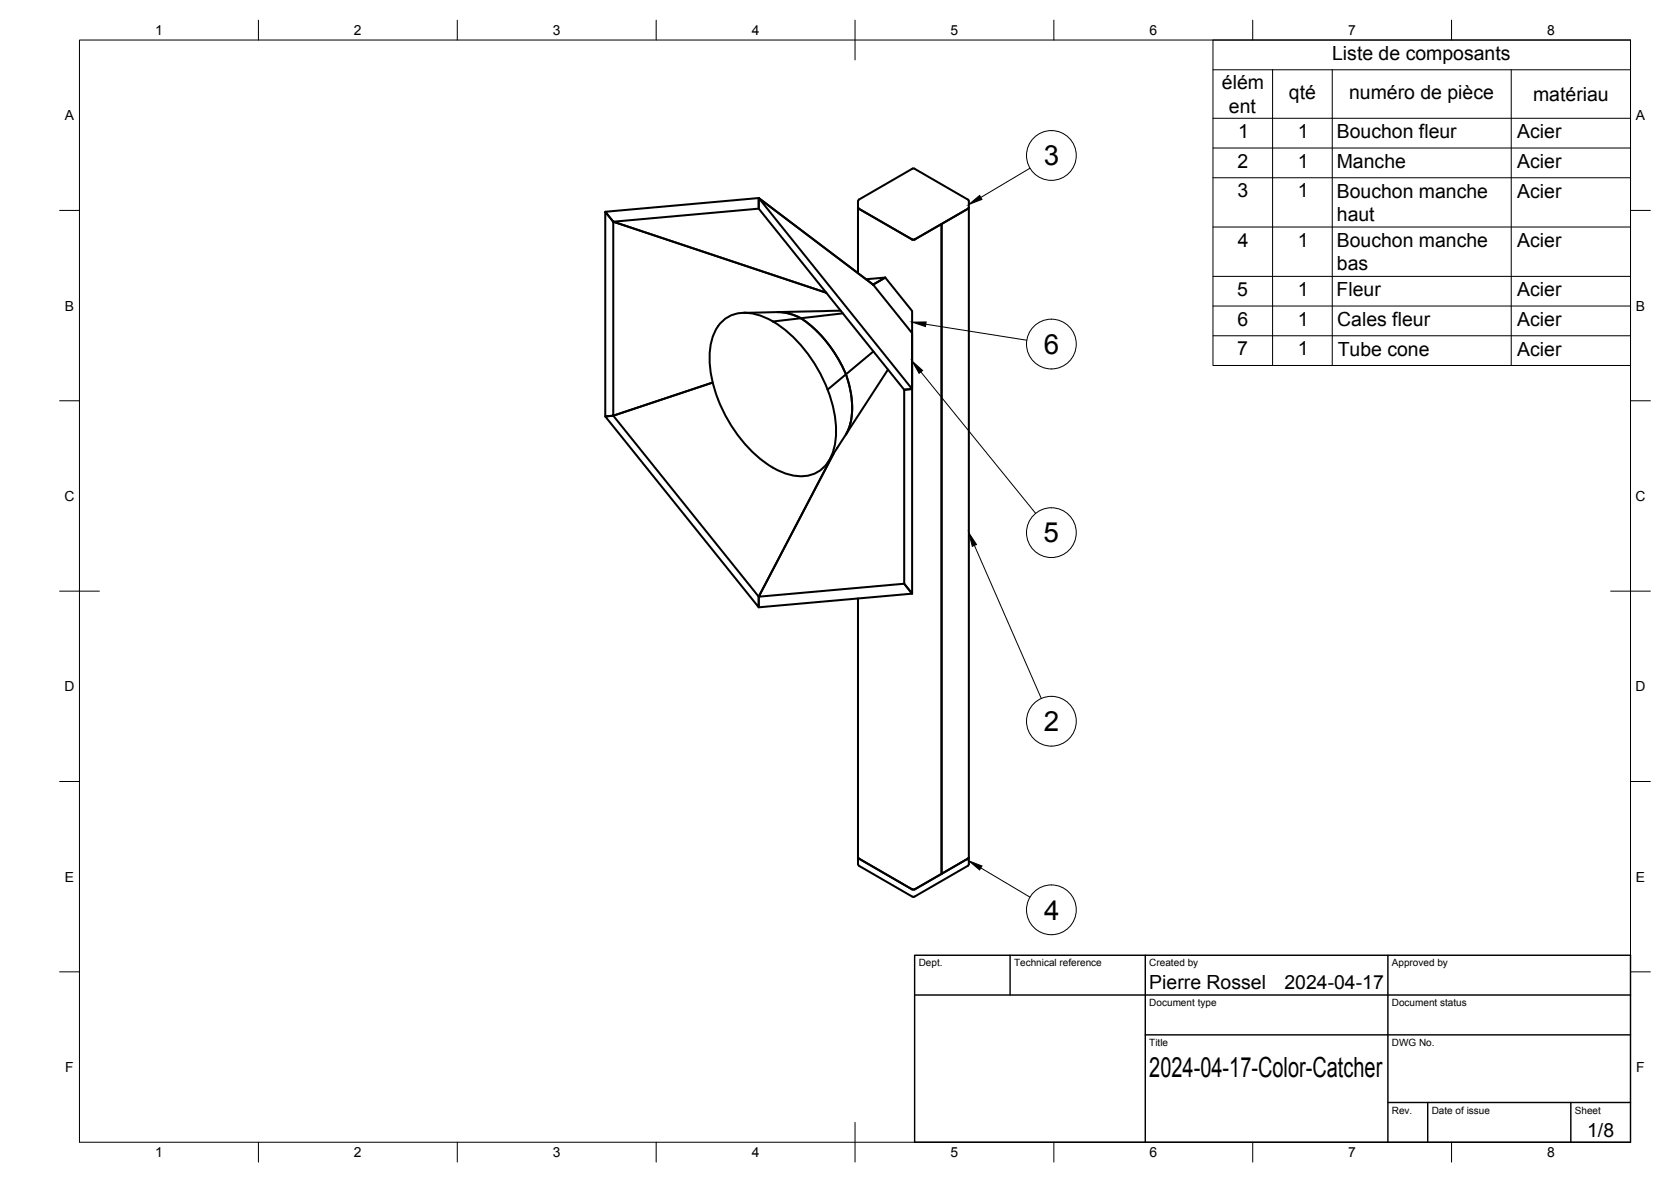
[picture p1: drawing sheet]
<svg xmlns="http://www.w3.org/2000/svg" width="420mm" height="297mm" viewBox="0 0 420 297" stroke-linecap="round" stroke-linejoin="round" font-family="sans-serif">
<!-- layer: Visible -->
<g fill="none" stroke="#000" stroke-width=".51">
<path d="M152.2 53.2l38.6-3.4v2.6l36.6 45.5 1.9-.1v-14.1v65.5l-1.9-2.5v-48.8l1.9-.1-38.5-48 28.7 21.7-28.7-21.7v2.6l-36.6 3.3zM152.2 53.2l2 2.5 53.6 17.9-53.6-17.9v48.8l-2 .2zM215.7 50.6v18.1M215.8 52.2l.1 .2M215.9 52.4l13.4 7.8h.7M243.5 52.4l-6.8 3.9v163.3l6.8-3.9M243.5 52.4l-13.5 7.8M243.6 50.6v166.6M243.6 50.6l-.2-.4-13.8-7.9-13.6 7.8-.2 .5M243.6 52.2l-.1 .2M187 78.6l9-.2 3.3 .7 2.1 .9 1.7 1.2 2.2 1.9 2.3 2.6 2.3 3.1 1.8 3.1 1.1 2.4 .9 3.3 .4 2.4 .1 3.5-.5 3.3-1 2.4M211.4 78.1l-15.9 .3 2.1 .2 2.6 .8 1.4 .7 2.3 1.7 3.7 3.9 1.8 2.3 1.9 3.1 1.3 2.7 .7 2.2 .6 2.7 .3 2.8v2l-.3 2.5-.4 1.6-.8 1.6"/>
<path d="M211.9 78.7l-17.6 2.1M217.8 70.2l4.8-.4-3.1 1.7M219.5 71.5l3.1-1.7 6.7 8.4v5.5zM230 60.2l6.7-3.9v163.3l-6.7 3.9M194.3 80.8a12 12 0 0 0-10.5-1.5 10.3 10.3 0 0 0-5.3 9.3 34.4 34.4 0 0 0 9.3 23.6 22.6 22.6 0 0 0 11.6 7.3 8.3 8.3 0 0 0 10.1-6.2 23.9 23.9 0 0 0-1.4-15.4M194.3 80.8a34.6 34.6 0 0 1 13.8 17.1M219.6 88.3l-11.5 9.6M223.3 92.9l-10.6 16.3M152.2 104.7l2-.2 25-8.4-25 8.4 36.6 45.5v2.6zM209.6 113.9l-18.8 36.1 36.6-3.3 1.9 2.5-38.5 3.4v-2.6zM212.7 109.2l-4.4 6.8M215.7 150.4v66.8"/>
<path d="M215.8 215.5l.1 .2M215.8 217.1l.2 .5 13.4 7.7 .4 .1 13.6-7.8 .2-.5M215.9 215.7l13.4 7.8h.7M243.5 215.7l-13.5 7.8M243.6 215.5l-.1 .2"/>
</g>
<!-- layer: BORDER -->
<g fill="none" stroke="#000" stroke-width=".25">
<path d="M20 10.1h390v276.9h-390zM65 5.1v5M115 5.1v5M165 5.1v5M215 5.1v10M265 5.1v5M315 5.1v5M365 5.1v5M15 52.9h5M410 52.9h5M15 100.7h5M410 100.7h5"/>
<path d="M15 148.6h10M405 148.6h10M15 196.4h5M410 196.4h5M15 244.2h5M410 244.2h5M65 287v5M115 287v5M165 287v5M215 282.1v9.9M265 287v5M315 287v5"/>
<path d="M365 287v5"/>
</g>
<!-- layer: TITLEBLOCK -->
<path d="M230 240.1h180v46.9h-180zM230 250h180M254 240.1v9.9M288 240.1v46.9M349 240.1v46.9M288 260.1h122M349 277.1h61M359 277.1v9.9M395 277.1v9.9" fill="none" stroke="#000" stroke-width=".36"/>
<!-- layer: Parts Lists -->
<path d="M305 10.1h105v81.7h-105zM305 17.5h105M320 17.5v74.3M335 17.5v74.3M380 17.5v74.3M305 29.7h105M305 37.2h105M305 44.7h105M305 57.1h105M305 69.5h105M305 76.9h105M305 84.4h105" fill="none" stroke="#000" stroke-width=".25"/>
<!-- layer: Balloons -->
<g fill="none" stroke="#000" stroke-width=".25">
<path d="M259 42.3l-12.4 7.3M231.5 93.5l28.9 35.5M232.8 81.5l25.4 4M245 137.1l16.8 38.4M246.6 218.1l12.4 7.4"/>
<circle cx="264.4" cy="39.1" r="6.3"/>
<circle cx="264.4" cy="86.5" r="6.3"/>
<circle cx="264.4" cy="133.9" r="6.3"/>
<circle cx="264.4" cy="181.2" r="6.3"/>
<circle cx="264.4" cy="228.6" r="6.3"/>
</g>
<path d="M243.6 51.4l2.7-2.3 .6 1zM229.3 90.7l2.7 2.4-.9 .7zM229.3 80.9h3.6l-.2 1.2zM243.6 133.9l1.9 2.9-1 .5zM243.6 216.3l3.3 1.3-.6 1z" fill="#000" stroke="#000" stroke-width=".25"/>
<g font-size="7">
<text x="262.4" y="41.5">3</text>
<text x="262.4" y="88.9">6</text>
<text x="262.4" y="136.3">5</text>
<text x="262.5" y="183.8">2</text>
<text x="262.5" y="231.1">4</text>
<text x="289" y="270.6">2024-04-17-Color-Catcher</text>
</g>
<g font-size="4.9">
<text x="335" y="15.1">Liste de composants</text>
<text x="307.3" y="22.4">élém</text>
<text x="309" y="28.3">ent</text>
<text x="324.1" y="24.9">qté</text>
<text x="339.2" y="24.9">numéro de pièce</text>
<text x="385.5" y="25.4">matériau</text>
<text x="311.3" y="34.7">1</text>
<text x="326.3" y="34.7">1</text>
<text x="336.1" y="34.8">Bouchon fleur</text>
<text x="381.5" y="34.7">Acier</text>
<text x="311.2" y="42.1">2</text>
<text x="326.3" y="42.1">1</text>
<text x="336.1" y="42.2">Manche</text>
<text x="381.5" y="42.2">Acier</text>
<text x="311.1" y="49.6">3</text>
<text x="326.3" y="49.6">1</text>
<text x="336.1" y="49.7">Bouchon manche</text>
<text x="381.5" y="49.7">Acier</text>
<text x="336.1" y="55.5">haut</text>
<text x="311.2" y="62">4</text>
<text x="326.3" y="62">1</text>
<text x="336.1" y="62.1">Bouchon manche</text>
<text x="381.5" y="62.1">Acier</text>
<text x="336.2" y="67.9">bas</text>
<text x="311.1" y="74.3">5</text>
<text x="326.3" y="74.4">1</text>
<text x="336.1" y="74.5">Fleur</text>
<text x="381.5" y="74.5">Acier</text>
<text x="311.1" y="81.8">6</text>
<text x="326.3" y="81.8">1</text>
<text x="336.2" y="82">Cales fleur</text>
<text x="381.5" y="81.9">Acier</text>
<text x="311.1" y="89.3">7</text>
<text x="326.3" y="89.3">1</text>
<text x="336.4" y="89.4">Tube cone</text>
<text x="381.5" y="89.4">Acier</text>
<text x="289" y="248.5">Pierre Rossel</text>
<text x="323" y="248.5">2024-04-17</text>
<text x="399.1" y="285.7">1/8</text>
</g>
<g font-size="3.5">
<text x="39" y="8.8">1</text>
<text x="89" y="8.8">2</text>
<text x="139" y="8.8">3</text>
<text x="189" y="8.8">4</text>
<text x="239" y="8.8">5</text>
<text x="289" y="8.8">6</text>
<text x="339" y="8.8">7</text>
<text x="389" y="8.8">8</text>
<text x="16.3" y="30.2">A</text>
<text x="411.3" y="30.2">A</text>
<text x="16.3" y="78">B</text>
<text x="411.3" y="78">B</text>
<text x="16.2" y="125.9">C</text>
<text x="411.2" y="125.9">C</text>
<text x="16.2" y="173.7">D</text>
<text x="411.2" y="173.7">D</text>
<text x="16.3" y="221.6">E</text>
<text x="411.3" y="221.6">E</text>
<text x="16.4" y="269.4">F</text>
<text x="411.4" y="269.4">F</text>
<text x="39" y="290.8">1</text>
<text x="89" y="290.8">2</text>
<text x="139" y="290.8">3</text>
<text x="189" y="290.8">4</text>
<text x="239" y="290.8">5</text>
<text x="289" y="290.8">6</text>
<text x="339" y="290.8">7</text>
<text x="389" y="290.8">8</text>
</g>
<g font-size="2.5">
<text x="231" y="242.9">Dept.</text>
<text x="255" y="242.9">Technical reference</text>
<text x="289" y="242.9">Created by</text>
<text x="350" y="242.9">Approved by</text>
<text x="289" y="252.8">Document type</text>
<text x="350" y="252.8">Document status</text>
<text x="289" y="262.9">Title</text>
<text x="350" y="262.9">DWG No.</text>
<text x="350" y="279.9">Rev.</text>
<text x="360" y="279.9">Date of issue</text>
<text x="396" y="279.9">Sheet</text>
</g>
</svg>
